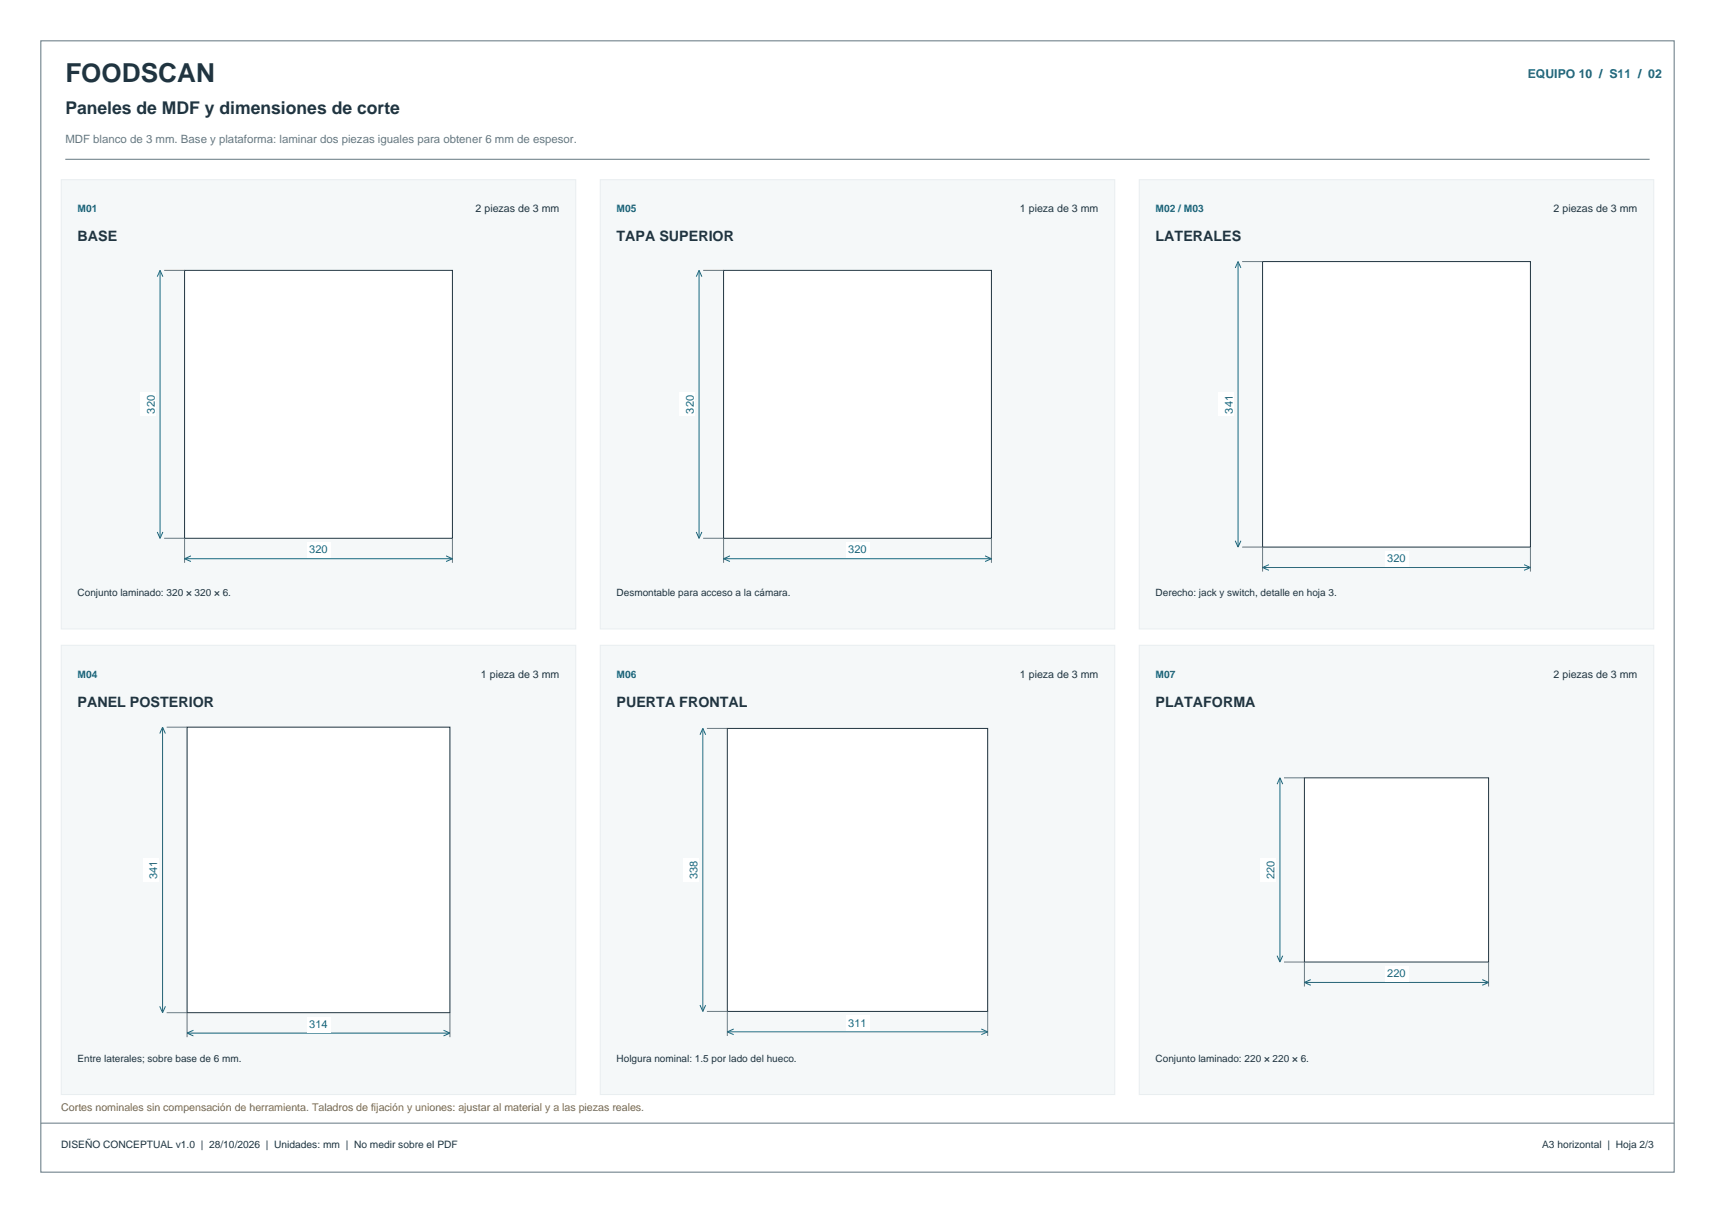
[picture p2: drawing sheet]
<svg xmlns="http://www.w3.org/2000/svg" width="420mm" height="297mm" viewBox="0 0 420 297" stroke-linecap="round" stroke-linejoin="round" font-family="sans-serif">
<path d="M10 10h400v277h-400z" fill="none" stroke="#657882" stroke-width=".25"/>
<path d="M16 39h388M10 275h400" fill="none" stroke="#657882" stroke-width=".24"/>
<path d="M15 44h126v110h-126z" fill-rule="evenodd" fill="#f5f8f9" stroke="#e9eef0" stroke-width=".24"/>
<path d="M45.2 66.2h65.6v65.6h-65.6z" fill-rule="evenodd" fill="#fff" stroke="#203440" stroke-width=".24"/>
<path d="M45.2 131.8v6M110.8 131.8v6" fill="none" stroke="#657882" stroke-width=".24"/>
<path d="M45.2 136.8h65.6M45.2 136.8l1.6 .7M46.8 136.1l-1.6 .7M109.2 136.1l1.6 .7M110.8 136.8l-1.6 .7" fill="none" stroke="#176980" stroke-width=".24"/>
<path d="M75.1 132.8h5.8v3.7h-5.8z" fill-rule="evenodd" fill="#fff"/>
<path d="M40.2 66.2h5M40.2 131.8h5" fill="none" stroke="#657882" stroke-width=".24"/>
<path d="M39.2 66.2v65.6M39.2 66.2l-.7 1.6M39.2 66.2l.7 1.6M38.5 130.2l.7 1.6M39.9 130.2l-.7 1.6" fill="none" stroke="#176980" stroke-width=".24"/>
<path d="M34.5 96.1h3.7v5.8h-3.7z" fill-rule="evenodd" fill="#fff"/>
<path d="M147 44h126v110h-126z" fill-rule="evenodd" fill="#f5f8f9" stroke="#e9eef0" stroke-width=".24"/>
<path d="M177.2 66.2h65.6v65.6h-65.6z" fill-rule="evenodd" fill="#fff" stroke="#203440" stroke-width=".24"/>
<path d="M177.2 131.8v6M242.8 131.8v6" fill="none" stroke="#657882" stroke-width=".24"/>
<path d="M177.2 136.8h65.6M177.2 136.8l1.6 .7M178.8 136.1l-1.6 .7M241.2 136.1l1.6 .7M242.8 136.8l-1.6 .7" fill="none" stroke="#176980" stroke-width=".24"/>
<path d="M207.1 132.8h5.8v3.7h-5.8z" fill-rule="evenodd" fill="#fff"/>
<path d="M172.2 66.2h5M172.2 131.8h5" fill="none" stroke="#657882" stroke-width=".24"/>
<path d="M171.2 66.2v65.6M171.2 66.2l-.7 1.6M171.2 66.2l.7 1.6M170.5 130.2l.7 1.6M171.9 130.2l-.7 1.6" fill="none" stroke="#176980" stroke-width=".24"/>
<path d="M166.5 96.1h3.7v5.8h-3.7z" fill-rule="evenodd" fill="#fff"/>
<path d="M279 44h126v110h-126z" fill-rule="evenodd" fill="#f5f8f9" stroke="#e9eef0" stroke-width=".24"/>
<path d="M309.2 64h65.6v70h-65.6z" fill-rule="evenodd" fill="#fff" stroke="#203440" stroke-width=".24"/>
<path d="M309.2 134v6M374.8 134v6" fill="none" stroke="#657882" stroke-width=".24"/>
<path d="M309.2 139h65.6M309.2 139l1.6 .6M310.8 138.3l-1.6 .7M373.2 138.3l1.6 .7M374.8 139l-1.6 .6" fill="none" stroke="#176980" stroke-width=".24"/>
<path d="M339.1 135h5.8v3.7h-5.8z" fill-rule="evenodd" fill="#fff"/>
<path d="M304.2 64h5M304.2 134h5" fill="none" stroke="#657882" stroke-width=".24"/>
<path d="M303.2 64v70M303.2 64l-.7 1.6M303.2 64l.7 1.6M302.5 132.4l.7 1.6M303.9 132.4l-.7 1.6" fill="none" stroke="#176980" stroke-width=".24"/>
<path d="M298.5 96.1h3.7v5.8h-3.7z" fill-rule="evenodd" fill="#fff"/>
<path d="M15 158h126v110h-126z" fill-rule="evenodd" fill="#f5f8f9" stroke="#e9eef0" stroke-width=".24"/>
<path d="M45.8 178h64.4v70h-64.4z" fill-rule="evenodd" fill="#fff" stroke="#203440" stroke-width=".24"/>
<path d="M45.8 248v6M110.2 248v6" fill="none" stroke="#657882" stroke-width=".24"/>
<path d="M45.8 253h64.4M45.8 253l1.6 .6M47.4 252.3l-1.6 .7M108.6 252.3l1.6 .7M110.2 253l-1.6 .6" fill="none" stroke="#176980" stroke-width=".24"/>
<path d="M75.1 249h5.8v3.7h-5.8z" fill-rule="evenodd" fill="#fff"/>
<path d="M40.8 178h5M40.8 248h5" fill="none" stroke="#657882" stroke-width=".24"/>
<path d="M39.8 178v70M39.8 178l-.7 1.6M39.8 178l.7 1.6M39.1 246.4l.7 1.6M40.5 246.4l-.7 1.6" fill="none" stroke="#176980" stroke-width=".24"/>
<path d="M35.1 210.1h3.7v5.8h-3.7z" fill-rule="evenodd" fill="#fff"/>
<path d="M147 158h126v110h-126z" fill-rule="evenodd" fill="#f5f8f9" stroke="#e9eef0" stroke-width=".24"/>
<path d="M178.1 178.4h63.8v69.2h-63.8z" fill-rule="evenodd" fill="#fff" stroke="#203440" stroke-width=".24"/>
<path d="M178.1 247.6v6M241.9 247.6v6" fill="none" stroke="#657882" stroke-width=".24"/>
<path d="M178.1 252.6h63.8M178.1 252.6l1.6 .7M179.7 252l-1.6 .6M240.3 252l1.6 .6M241.9 252.6l-1.6 .7" fill="none" stroke="#176980" stroke-width=".24"/>
<path d="M207.1 248.7h5.8v3.7h-5.8z" fill-rule="evenodd" fill="#fff"/>
<path d="M173.1 178.4h5M173.1 247.6h5" fill="none" stroke="#657882" stroke-width=".24"/>
<path d="M172.1 178.4v69.2M172.1 178.4l-.7 1.5M172.1 178.4l.7 1.5M171.4 246.1l.7 1.5M172.8 246.1l-.7 1.5" fill="none" stroke="#176980" stroke-width=".24"/>
<path d="M167.4 210.1h3.7v5.8h-3.7z" fill-rule="evenodd" fill="#fff"/>
<path d="M279 158h126v110h-126z" fill-rule="evenodd" fill="#f5f8f9" stroke="#e9eef0" stroke-width=".24"/>
<path d="M319.5 190.4h45.1v45.1h-45.1z" fill-rule="evenodd" fill="#fff" stroke="#203440" stroke-width=".24"/>
<path d="M319.5 235.5v6M364.6 235.5v6" fill="none" stroke="#657882" stroke-width=".24"/>
<path d="M321 239.9l-1.5 .6M363 239.9l1.6 .6M319.5 240.5h45.1M319.5 240.5l1.5 .7M364.6 240.5l-1.6 .7" fill="none" stroke="#176980" stroke-width=".24"/>
<path d="M339.1 236.6h5.8v3.7h-5.8z" fill-rule="evenodd" fill="#fff"/>
<path d="M314.5 190.4h5M314.5 235.5h5" fill="none" stroke="#657882" stroke-width=".24"/>
<path d="M313.5 190.4v45.1M313.5 190.4l-.7 1.6M313.5 190.4l.6 1.6M312.8 234l.7 1.5M314.1 234l-.6 1.5" fill="none" stroke="#176980" stroke-width=".24"/>
<path d="M308.8 210.1h3.7v5.8h-3.7z" fill-rule="evenodd" fill="#fff"/>
<text font-size="6.4" fill="#203440" x="16" y="20">FOODSCAN</text>
<text font-size="4.3" fill="#203440" x="16" y="28">Paneles de MDF y dimensiones de corte</text>
<g font-size="3.5" fill="#203440">
<text x="19" y="59">BASE</text>
<text x="151" y="59">TAPA SUPERIOR</text>
<text x="283" y="59">LATERALES</text>
<text x="19" y="173">PANEL POSTERIOR</text>
<text x="151" y="173">PUERTA FRONTAL</text>
<text x="283" y="173">PLATAFORMA</text>
</g>
<text font-size="3" fill="#176980" x="374.1" y="19">EQUIPO 10 / S11 / 02</text>
<text font-size="2.8" fill="#657882" x="16" y="35">MDF blanco de 3 mm. Base y plataforma: laminar dos piezas iguales para obtener 6 mm de espesor.</text>
<g font-size="2.7" fill="#176980">
<text x="37.9" y="101.3" transform="rotate(-90 37.9 101.3)">320</text>
<text x="169.9" y="101.3" transform="rotate(-90 169.9 101.3)">320</text>
<text x="301.9" y="101.3" transform="rotate(-90 301.9 101.3)">341</text>
<text x="75.7" y="135.5">320</text>
<text x="207.7" y="135.5">320</text>
<text x="339.7" y="137.7">320</text>
<text x="38.5" y="215.3" transform="rotate(-90 38.5 215.3)">341</text>
<text x="170.8" y="215.3" transform="rotate(-90 170.8 215.3)">338</text>
<text x="312.2" y="215.3" transform="rotate(-90 312.2 215.3)">220</text>
<text x="339.7" y="239.2">220</text>
<text x="75.7" y="251.7">314</text>
<text x="207.7" y="251.3">311</text>
</g>
<g font-size="2.6" fill="#203440">
<text x="116.5" y="52">2 piezas de 3 mm</text>
<text x="249.8" y="52">1 pieza de 3 mm</text>
<text x="380.5" y="52">2 piezas de 3 mm</text>
<text x="117.8" y="166">1 pieza de 3 mm</text>
<text x="249.8" y="166">1 pieza de 3 mm</text>
<text x="380.5" y="166">2 piezas de 3 mm</text>
</g>
<text font-size="2.6" fill="#a76312" x="15" y="272">Cortes nominales sin compensación de herramienta. Taladros de fijación y uniones: ajustar al material y a las piezas reales.</text>
<g font-size="2.5" fill="#176980">
<text x="19" y="52">M01</text>
<text x="151" y="52">M05</text>
<text x="283" y="52">M02 / M03</text>
<text x="19" y="166">M04</text>
<text x="151" y="166">M06</text>
<text x="283" y="166">M07</text>
</g>
<g font-size="2.5" fill="#203440">
<text x="19" y="146">Conjunto laminado: 320 × 320 × 6.</text>
<text x="151" y="146">Desmontable para acceso a la cámara.</text>
<text x="283" y="146">Derecho: jack y switch, detalle en hoja 3.</text>
<text x="19" y="260">Entre laterales; sobre base de 6 mm.</text>
<text x="151" y="260">Holgura nominal: 1.5 por lado del hueco.</text>
<text x="283" y="260">Conjunto laminado: 220 × 220 × 6.</text>
<text x="15" y="281">DISEÑO CONCEPTUAL v1.0 | 28/10/2026 | Unidades: mm | No medir sobre el PDF</text>
<text x="377.7" y="281">A3 horizontal | Hoja 2/3</text>
</g>
</svg>
